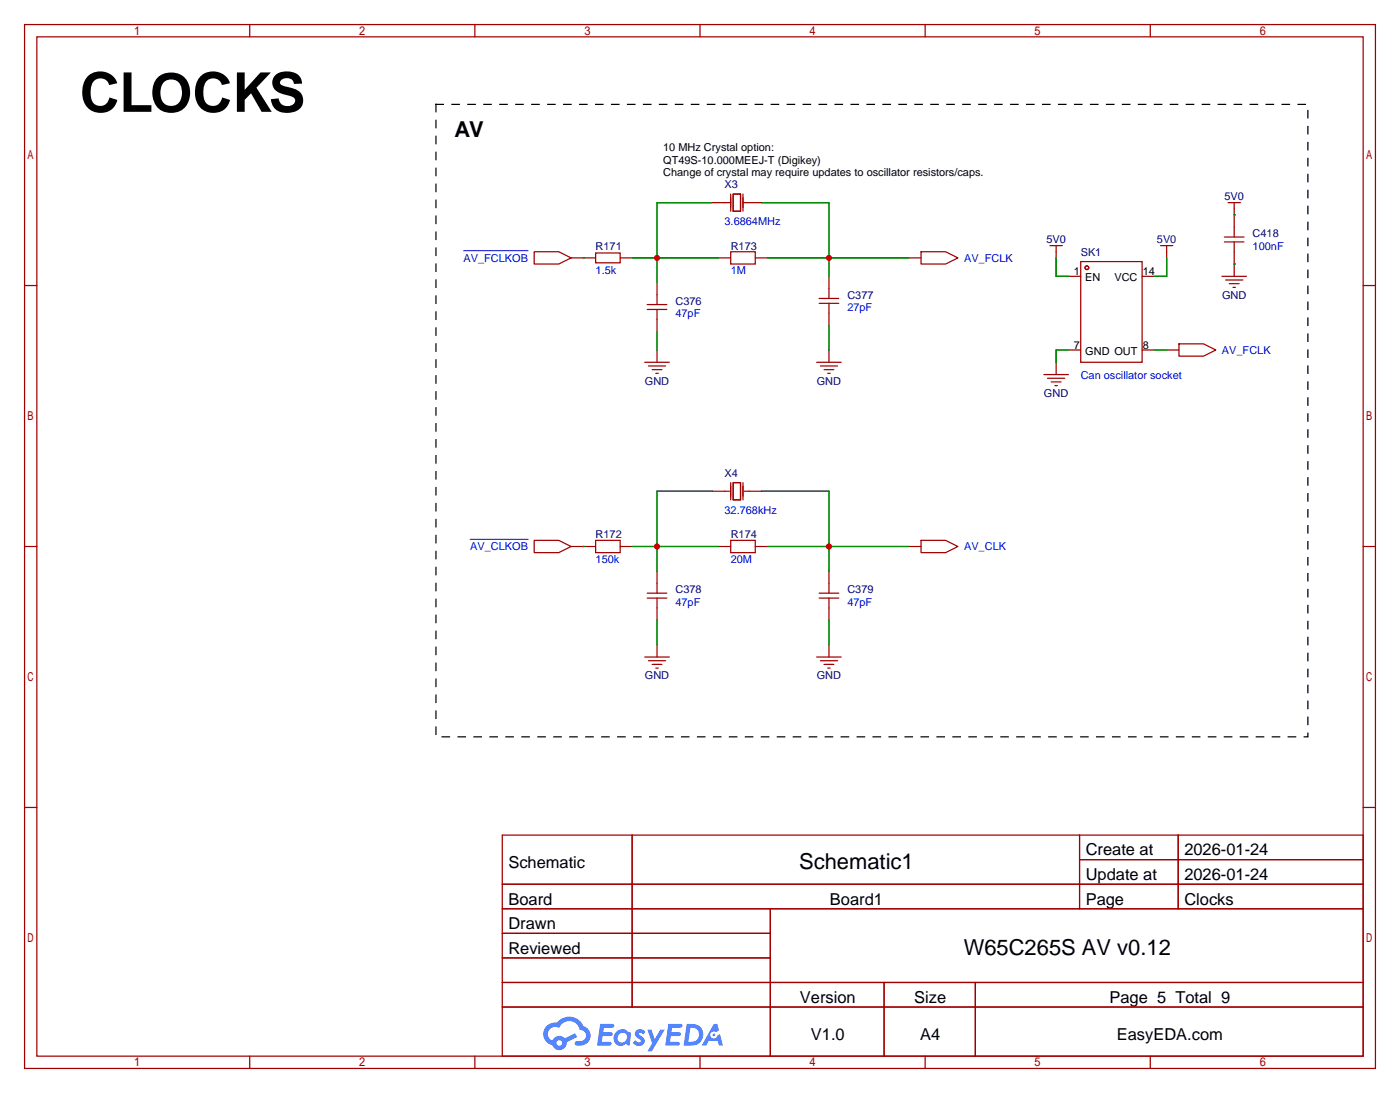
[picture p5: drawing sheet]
<svg xmlns="http://www.w3.org/2000/svg" width="290mm" height="226mm" viewBox="0 0 290 226" stroke-linecap="round" stroke-linejoin="round" font-family="sans-serif">
<g fill="none" stroke="#a10000" stroke-width=".25">
<path d="M5.1 5.1h279.4v215.9h-279.4zM7.6 7.6h274.3v210.8h-274.3zM51.6 5.1v2.5M98.2 5.1v2.5M144.8 5.1v2.5M191.3 5.1v2.5M237.9 5.1v2.5M5.1 59.1h2.5M281.9 59.1h2.6M5.1 113h2.5M281.9 113h2.6M5.1 167h2.5"/>
<path d="M103.9 172.7h178v45.7h-178zM130.7 172.7v35.6M223.3 172.7v15.3M223.3 177.8h58.6M243.7 172.7v15.3M281.9 167h2.6M103.9 182.9h178M103.9 188h178M103.9 193h55.4M103.9 198.1h55.4M159.3 188v30.4M51.6 218.4v2.6"/>
<path d="M98.2 218.4v2.6M103.9 203.2h178M103.9 208.3h178M144.8 218.4v2.6M182.9 203.2v15.2M191.3 218.4v2.6M201.7 203.2v15.2M237.9 218.4v2.6"/>
</g>
<g fill="#5487ff">
<path d="M131.6 213.1a1.3 1.3 0 0 1 1.9 .3l-.4 .6a.54 .54 0 0 0-1-.2l.2 .2a1.34 1.34 0 0 1 .9 1.8 1.47 1.47 0 0 1-2.3-.1l.5-.6a.64 .64 0 0 0 .5 .5 .64 .64 0 0 0 .6-.3l-.1-.2a1.35 1.35 0 0 1-1-1.8z"/>
<path d="M133.9 212.9h.8l.7 2 1.2-2h.9l-2.7 4.6h-.9l1-1.7z"/>
<path d="M124.1 211.8h1.7a1.31 1.31 0 0 1 1.2 .2 .4 .4 0 0 1-.4 .6h-1.7l-.1 .9h1.6a.4 .4 0 0 1 .3 .4 .4 .4 0 0 1-.4 .4h-1.7l-.1 1.2h1.3a.46 .46 0 0 1 .6 .1 .46 .46 0 0 1 .1 .5l-.4 .2h-2.6z"/>
<path d="M138.2 211.8h1.7a1.32 1.32 0 0 1 1.2 .2 .39 .39 0 0 1-.3 .6h-1.8l-.1 .9h1.6a.4 .4 0 0 1 .4 .4 .4 .4 0 0 1-.5 .4h-1.6l-.2 1.2h1.4a.46 .46 0 0 1 .5 .1 .46 .46 0 0 1 .1 .5l-.4 .2h-2.6z"/>
<path d="M147.6 211.8h.8l.3 1.3-.6 .4a.75 .75 0 0 0-1.1 .3 .75 .75 0 0 0 .4 1 .75 .75 0 0 0 1-.7l.5-.2 .6 2.3h-.8l-.3-.9h-1.8l-.5 .9h-1z"/>
<path d="M142 211.8l-.6 4.5h1.4a2.27 2.27 0 0 0 2.7-2.3 2.27 2.27 0 0 0-2.7-2.2zM142.8 212.6a1.5 1.5 0 0 1 1.8 1.5 1.5 1.5 0 0 1-1.9 1.4h-.3z"/>
<path d="M127.4 213.4a1.6 1.6 0 0 0-.3 2.3 1.6 1.6 0 0 0 2.3 .2l.8 .4 .3-2.5-.1-.3h-.5a1.58 1.58 0 0 0-2.5-.1zM128 213.9a.98 .98 0 0 1 1.6 .4 .98 .98 0 0 1-1 1.3 .94 .94 0 0 1-.9-.6 .94 .94 0 0 1 .3-1.1z"/>
<path d="M113.1 212.2a2.37 2.37 0 0 0 1.1 4 1.54 1.54 0 0 0 1.8 1 1.54 1.54 0 0 0 1.2-1.6l2.2-1.1-.5-.8-2.1 1a1.57 1.57 0 0 0-2.6 .5 1.5 1.5 0 0 1-.7-2.1 1.5 1.5 0 0 1 2.2-.5 2.23 2.23 0 0 1 2.3-1.4 2.23 2.23 0 0 1 1.9 1.8 1.16 1.16 0 0 1 1.3 1.1 1.16 1.16 0 0 1-1.1 1.2h-.7a.47 .47 0 0 0-.6 .4 .47 .47 0 0 0 .5 .6 2.17 2.17 0 0 0 2.5-1 2.17 2.17 0 0 0-.4-2.7l-.7-.4a3.2 3.2 0 0 0-5.5-.7l-1.1 .1zM115.1 215.7a.6 .6 0 0 1 1.2 0 .6 .6 0 0 1-1.2 0z"/>
<circle cx="147.6" cy="214" r=".28"/>
</g>
<g fill="none" stroke="#a10000" stroke-width=".25">
<path d="M110.5 52.1h5.1l2.5 1.2-2.5 1.3h-5.1zM118.1 53.3h5.1M123.2 52.3h5.1v2.1h-5.1zM128.3 53.3h2.5M135.9 58.4v4.6M147.3 41.9h3.8M148.6 53.3h2.5M151.1 52.1h5.1v2.5h-5.1zM151.1 40.1v3.6M151.6 40.1h1.6v3.6h-1.6zM153.7 40.1v3.6M153.7 41.9h3.8"/>
<path d="M156.2 53.3h2.5M171.4 57.1v4.6M188 53.3h2.5M190.5 52.1h5.1l2.5 1.2-2.5 1.3h-5.1zM217.2 50.8h2.5M218.4 50.8v2.5M221 57.1h2.5M223.5 54.1h12.7v20.8h-12.7zM236.2 57.1h2.6M240 50.8h2.6M241.3 50.8v2.5M252.7 57.1h5.1"/>
<path d="M253.2 50h4.1M253.2 49h4.1M253.5 57.9h3.5M254 41.9h2.5M254.3 58.7h2M255 59.4h.5M255.3 41.9v7.1M255.3 50v7.1M133.3 74.9h5.1M133.9 64h4M133.9 63h4M134.1 75.7h3.6"/>
<path d="M134.9 76.5h2M135.6 77.2h.5M135.9 64v4.6M135.9 72.4v2.5M168.9 74.9h5.1M169.4 62.7h4.1M169.4 61.7h4.1M169.7 75.7h3.5M170.4 76.5h2.1M171.2 77.2h.5M171.4 62.7v4.6M171.4 72.4v2.5"/>
<path d="M215.9 77.5h5.1M216.7 78.2h3.5M217.4 79h2.1M218.2 79.8h.5M218.4 74.9v2.6M221 72.4h2.5M236.2 72.4h2.6M241.3 72.4h2.5M243.8 71.1h5.1l2.6 1.3-2.6 1.3h-5.1zM151.1 99.8v3.6M151.6 99.8h1.6v3.6h-1.6zM153.7 99.8v3.6"/>
<path d="M110.5 111.8h5.1l2.5 1.2-2.5 1.3h-5.1zM118.1 113h5.1M123.2 111.8h5.1v2.5h-5.1zM128.3 113h2.5M135.9 118.1v4.6M147.3 101.6h3.6M148.6 113h2.5M151.1 111.8h5.1v2.5h-5.1zM153.9 101.6h3.6M156.2 113h2.5M171.4 118.1v4.6M188 113h2.5"/>
<path d="M190.5 111.8h5.1l2.5 1.2-2.5 1.3h-5.1zM133.3 135.9h5.1M133.9 123.7h4M133.9 122.7h4M134.1 136.7h3.6M134.9 137.4h2M135.6 138.2h.5M135.9 123.7v4.6M135.9 133.3v2.6M168.9 135.9h5.1M169.4 123.7h4.1M169.4 122.7h4.1"/>
<path d="M169.7 136.7h3.5M170.4 137.4h2.1M171.2 138.2h.5M171.4 123.7v4.6M171.4 133.3v2.6"/>
<circle cx="224.8" cy="55.4" r=".38"/>
</g>
<path d="M95.9 51.9h13.3M97.2 111.6h12" fill="none" stroke="#00f" stroke-width=".21"/>
<g fill="none" stroke="#008700" stroke-width=".25">
<path d="M120.6 53.3h.1M130.8 53.3h17.8M147.3 41.9h-11.4v16.5M157.5 41.9h13.9v15.2M158.7 53.3h29.3M218.4 53.3v3.8h2.6M241.3 53.3v3.8h-2.5M255.3 44.4h.1M255.3 54.6h.1M135.9 68.6v3.8M171.4 67.3v5.1M221 72.4h-2.6v2.5"/>
<path d="M238.8 72.4h2.5M120.6 113h.1M130.8 113h17.8M147.3 101.6h-11.4v16.5M157.5 101.6h13.9v16.5M158.7 113h29.3M135.9 128.3v5M171.4 128.3v5"/>
</g>
<path d="M90.2 21.6h180.3v130.8h-180.3z" fill="none" stroke="#000" stroke-width=".25" stroke-dasharray="1.5 1.8"/>
<g fill="#c00">
<circle cx="135.9" cy="53.3" r=".63"/>
<circle cx="171.5" cy="53.3" r=".63"/>
<circle cx="135.9" cy="113" r=".63"/>
<circle cx="171.5" cy="113" r=".63"/>
</g>
<text font-size="11.3" x="16.5" y="23.1">CLOCKS</text>
<g font-size="4.5">
<text x="94" y="28.3">AV</text>
<text x="165.3" y="179.8">Schematic1</text>
<text x="199.3" y="197.6">W65C265S AV v0.12</text>
</g>
<g font-size="3.4">
<text x="105.2" y="179.5">Schematic</text>
<text x="224.6" y="176.9">Create at</text>
<text x="245" y="176.9">2026-01-24</text>
<text x="224.6" y="182">Update at</text>
<text x="245" y="182">2026-01-24</text>
<text x="105.2" y="187.1">Board</text>
<text x="171.7" y="187.1">Board1</text>
<text x="224.6" y="187.1">Page</text>
<text x="245" y="187.1">Clocks</text>
<text x="105.2" y="192.2">Drawn</text>
<text x="105.2" y="197.2">Reviewed</text>
<text x="165.5" y="207.4">Version</text>
<text x="189.1" y="207.4">Size</text>
<text x="229.5" y="207.4">Page 5 Total 9</text>
<text x="167.7" y="215">V1.0</text>
<text x="190.3" y="215">A4</text>
<text x="231" y="215">EasyEDA.com</text>
</g>
<g font-size="2.3">
<text x="137.2" y="31.3">10 MHz Crystal option:</text>
<text x="137.2" y="33.8">QT49S-10.000MEEJ-T (Digikey)</text>
<text x="137.2" y="36.4">Change of crystal may require updates to oscillator resistors/caps.</text>
<text x="222.1" y="56.9">1</text>
<text x="224.5" y="58.2">EN</text>
<text x="230.5" y="58.2">VCC</text>
<text x="236.3" y="56.9">14</text>
<text x="222.1" y="72.2">7</text>
<text x="224.5" y="73.4">GND OUT</text>
<text x="236.3" y="72.2">8</text>
</g>
<g font-size="2.3" fill="#000080">
<text x="149.9" y="38.9">X3</text>
<text x="253.3" y="41.5">5V0</text>
<text x="123.2" y="51.6">R171</text>
<text x="151.1" y="51.6">R173</text>
<text x="216.4" y="50.3">5V0</text>
<text x="223.5" y="52.9">SK1</text>
<text x="239.3" y="50.3">5V0</text>
<text x="259.1" y="49.1">C418</text>
<text x="139.7" y="63">C376</text>
<text x="175.3" y="61.8">C377</text>
<text x="252.8" y="61.8">GND</text>
<text x="133.4" y="79.6">GND</text>
<text x="168.9" y="79.6">GND</text>
<text x="215.9" y="82.1">GND</text>
<text x="149.9" y="98.6">X4</text>
<text x="123.2" y="111.3">R172</text>
<text x="151.1" y="111.3">R174</text>
<text x="139.7" y="122.7">C378</text>
<text x="175.3" y="122.7">C379</text>
<text x="133.4" y="140.5">GND</text>
<text x="168.9" y="140.5">GND</text>
</g>
<g font-size="2.3" fill="#00f">
<text x="149.9" y="46.5">3.6864MHz</text>
<text x="259.1" y="51.6">100nF</text>
<text x="95.9" y="54.2">AV_FCLKOB</text>
<text x="123.2" y="56.7">1.5k</text>
<text x="151.1" y="56.7">1M</text>
<text x="199.4" y="54.2">AV_FCLK</text>
<text x="139.7" y="65.6">47pF</text>
<text x="175.3" y="64.3">27pF</text>
<text x="252.7" y="73.2">AV_FCLK</text>
<text x="223.5" y="78.3">Can oscillator socket</text>
<text x="149.9" y="106.2">32.768kHz</text>
<text x="97.2" y="113.8">AV_CLKOB</text>
<text x="199.4" y="113.8">AV_CLK</text>
<text x="123.2" y="116.4">150k</text>
<text x="151.1" y="116.4">20M</text>
<text x="139.7" y="125.3">47pF</text>
<text x="175.3" y="125.3">47pF</text>
</g>
</svg>
